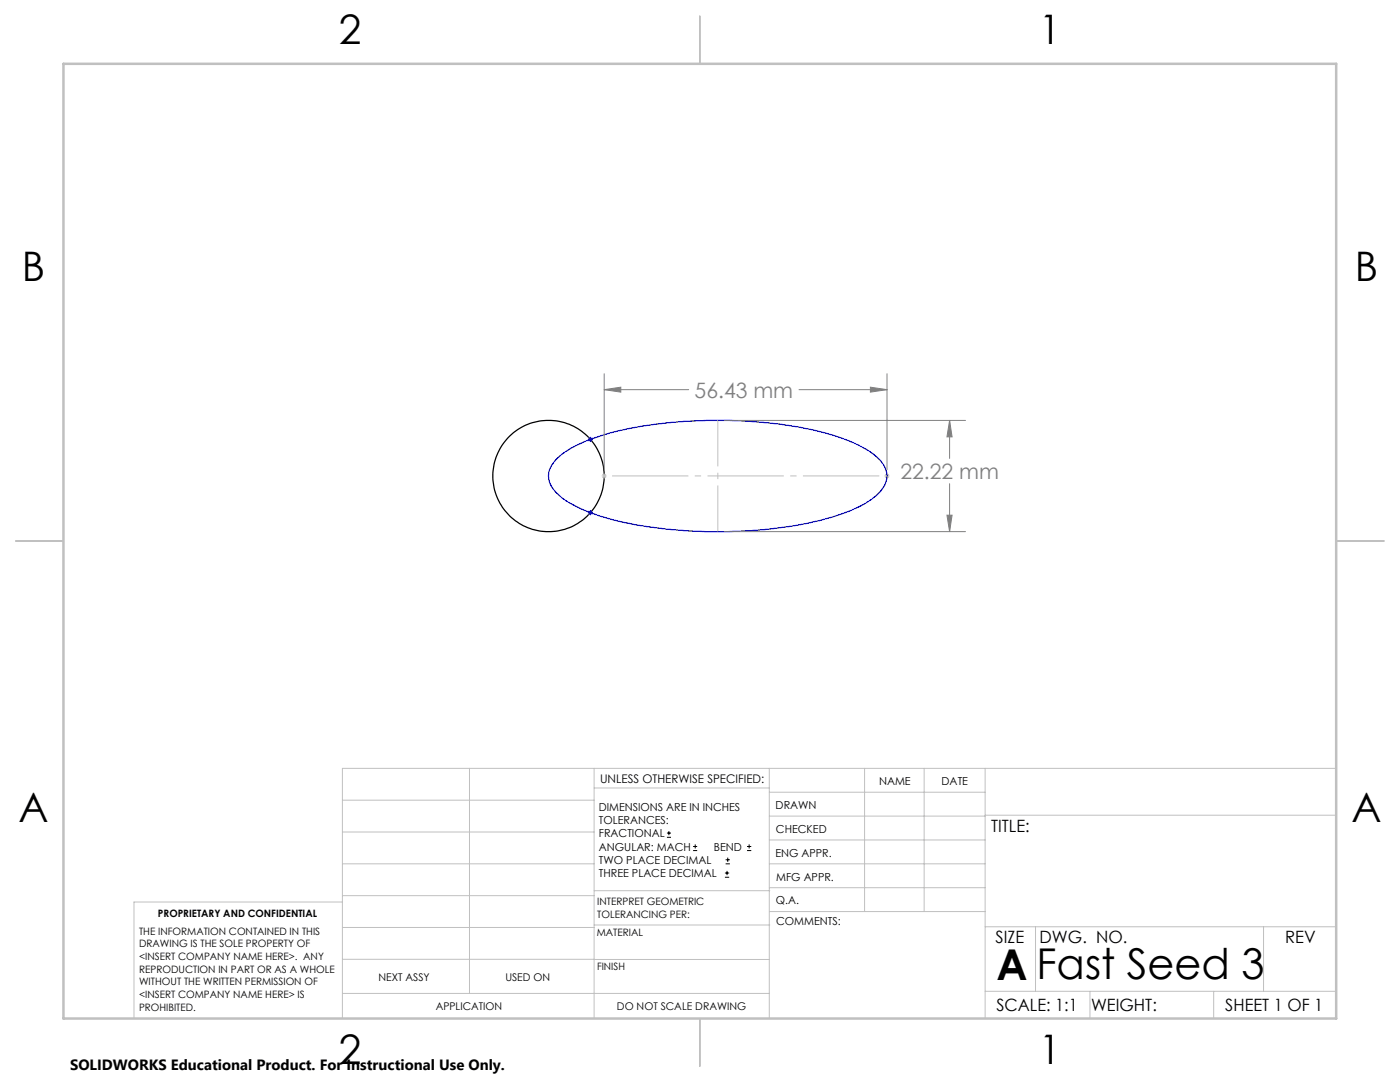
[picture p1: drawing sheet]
<svg xmlns="http://www.w3.org/2000/svg" width="279mm" height="216mm" viewBox="0 0 279 216" stroke-linecap="round" stroke-linejoin="round" font-family="sans-serif">
<g fill="none" stroke="#000" stroke-width=".2">
<path d="M133.1 167.1h.8M133.1 166.2h.8M133.5 165.8v.9M138.3 169.7h.8M138.3 168.9h.8M138.7 168.5v.8M144.7 175h.8M144.7 174.2h.8M144.8 172.4h.9M144.8 171.6h.9M145.1 173.8v.8M145.2 171.1v.9"/>
<path d="M149.1 169.7h.8M149.1 168.9h.8M149.5 168.5v.8"/>
</g>
<circle cx="109.5" cy="95" r="11.1" fill="none" stroke="#000" stroke-width=".25"/>
<path d="M117.3 87.7h1M117.5 87.3l.7 .7M117.8 87.2v1M118.2 87.3l-.7 .7M117.3 102.3h1M117.5 102l.7 .7M117.8 101.8v1M118.2 102l-.7 .7" fill="none" stroke="#00f" stroke-width=".2"/>
<path d="M120.6 77.8l3.3-.5v.9zM120.6 74.6v19.1M120.6 77.8h16.8M159.5 77.8h17.5M173.7 77.3l3.3 .5-3.3 .4zM177 74.6v19.1M144.5 83.9h48.2M189.5 83.9l.5 3.3h-1zM189.5 83.9v7.6M189.5 96.5v9.6M144.5 106.1h48.2M189 102.8h1l-.5 3.3z" fill="none" stroke="#808080" stroke-width=".2"/>
<g fill="none" stroke="#c0c0c0" stroke-width=".2">
<path d="M120.1 95h1M120.2 94.6l.7 .7M120.6 94.5v1M120.9 94.6l-.7 .7M176.5 95h1M176.7 94.6l.7 .7M177 94.5v1M177.4 94.6l-.7 .7M68.3 159.7h50.3M93.7 153.3v44.9M118.6 153.3v49.9M118.6 157.2h34.9"/>
<path d="M153.5 153.3v49.9M153.5 158.1h43.1M172.5 153.3v28.6M184.4 153.3v28.6M196.6 153.3v49.9M266.7 153.3h-198.4v49.9M68.3 178.7h50.3M68.3 172.4h50.3M68.3 166h50.3M68.3 180h-41.6v23.2M118.6 177.7h35M153.5 167.6h43.1"/>
<path d="M153.5 162.8h43.1M153.5 172.4h43.1M153.5 177.1h43.1M196.6 162.7h70.1M68.3 198.2h85.2M68.3 191.4l85.2 .1M68.3 185.1h50.3M118.6 184.6h35M153.6 181.9h43M196.6 197.8h70.1M196.6 184.9h70.1M206.7 184.9v12.9"/>
<path d="M217.5 197.8v5.4M242.2 197.8v5.4M252.2 184.9v12.9"/>
</g>
<path d="M111 91.7a22.1 22.1 0 0 1 9.4-4.9 91.3 91.3 0 0 1 35.5-2.1 48 48 0 0 1 16.9 4.9 7.8 7.8 0 0 1 4.2 4.7 5.1 5.1 0 0 1-2.4 4.8 29 29 0 0 1-12 5 92.9 92.9 0 0 1-41.1-.6 25.5 25.5 0 0 1-10-4.7 4.5 4.5 0 0 1-1.4-6z" fill="none" stroke="#00f" stroke-width=".25"/>
<path d="M143.3 106.1v-22.2" fill="none" stroke="#c0c0c0" stroke-width=".2" stroke-dasharray="15.2 1.3 1.3 1.3" stroke-dashoffset="6" stroke-linecap="butt"/>
<path d="M177 95h-56.4" fill="none" stroke="#c0c0c0" stroke-width=".2" stroke-dasharray="15.2 1.3 1.3 1.3" stroke-dashoffset="-1.5" stroke-linecap="butt"/>
<path d="M139.7 3.2v9.5M3.1 107.9h9.6M266.7 107.9h9.5M139.7 203.2v9.6" fill="none" stroke="#c0c0c0" stroke-width=".25"/>
<path d="M12.7 12.7h254v190.5h-254z" fill="none" stroke="#c0c0c0" stroke-width=".5"/>
<path d="M189 102.8h1l-.5 3.3zM189.5 83.9l.5 3.3h-1zM173.7 77.3l3.3 .5-3.3 .4zM120.6 77.8l3.3-.5v.9z" fill="#808080"/>
<g font-size="8.5">
<text x="198.9" y="195.5">A</text>
<text x="206.8" y="195.4">Fast Seed 3</text>
</g>
<g font-size="8.1">
<text x="67.6" y="8.9">2</text>
<text x="207.3" y="8.9">1</text>
<text x="4.4" y="56.1">B</text>
<text x="270.4" y="56.1">B</text>
<text x="3.7" y="164.1">A</text>
<text x="269.7" y="164.1">A</text>
<text x="67.6" y="212.4">2</text>
<text x="207.3" y="212.4">1</text>
</g>
<g font-size="4.2" fill="#808080">
<text x="138.6" y="79.3">56.43 mm</text>
<text x="179.7" y="95.6">22.22 mm</text>
</g>
<g font-size="3.4">
<text x="197.8" y="166">TITLE:</text>
<text x="198.7" y="188.1">SIZE</text>
<text x="207.5" y="188.1">DWG. NO.</text>
<text x="256.5" y="188.2">REV</text>
<text x="198.8" y="201.7">SCALE: 1:1</text>
<text x="217.7" y="201.8">WEIGHT:</text>
<text x="244.5" y="201.7">SHEET 1 OF 1</text>
</g>
<text font-size="3" x="14" y="213.5">SOLIDWORKS Educational Product. For Instructional Use Only.</text>
<text font-size="2.4" x="119.8" y="156.2">UNLESS OTHERWISE SPECIFIED:</text>
<g font-size="2.2">
<text x="119.5" y="161.8">DIMENSIONS ARE IN INCHES</text>
<text x="154.8" y="161.4">DRAWN</text>
<text x="175.4" y="156.6">NAME</text>
<text x="187.9" y="156.7">DATE</text>
<text x="119.5" y="164.4">TOLERANCES:</text>
<text x="119.5" y="167.1">FRACTIONAL</text>
<text x="154.9" y="166.3">CHECKED</text>
<text x="119.5" y="169.7">ANGULAR: MACH</text>
<text x="119.5" y="172.4">TWO PLACE DECIMAL</text>
<text x="142.5" y="169.7">BEND</text>
<text x="154.8" y="170.9">ENG APPR.</text>
<text x="119.5" y="175">THREE PLACE DECIMAL</text>
<text x="154.9" y="175.7">MFG APPR.</text>
<text x="154.9" y="180.4">Q.A.</text>
<text x="154.9" y="184.6">COMMENTS:</text>
</g>
<g font-size="2.1">
<text x="75.5" y="195.7">NEXT ASSY</text>
<text x="100.9" y="195.7">USED ON</text>
<text x="86.9" y="201.5">APPLICATION</text>
<text x="123.1" y="201.6">DO NOT SCALE DRAWING</text>
</g>
<g font-size="2">
<text x="31.5" y="182.9">PROPRIETARY AND CONFIDENTIAL</text>
<text x="119.2" y="180.6">INTERPRET GEOMETRIC</text>
<text x="119.2" y="183.1">TOLERANCING PER:</text>
<text x="27.8" y="186.5">THE INFORMATION CONTAINED IN THIS</text>
<text x="27.8" y="189">DRAWING IS THE SOLE PROPERTY OF</text>
<text x="27.8" y="191.6">&lt;INSERT COMPANY NAME HERE&gt;. ANY</text>
<text x="119.1" y="186.7">MATERIAL</text>
<text x="27.8" y="194.1">REPRODUCTION IN PART OR AS A WHOLE</text>
<text x="27.8" y="196.6">WITHOUT THE WRITTEN PERMISSION OF</text>
<text x="119.1" y="193.5">FINISH</text>
<text x="27.8" y="199.1">&lt;INSERT COMPANY NAME HERE&gt; IS</text>
<text x="27.8" y="201.7">PROHIBITED.</text>
</g>
</svg>
